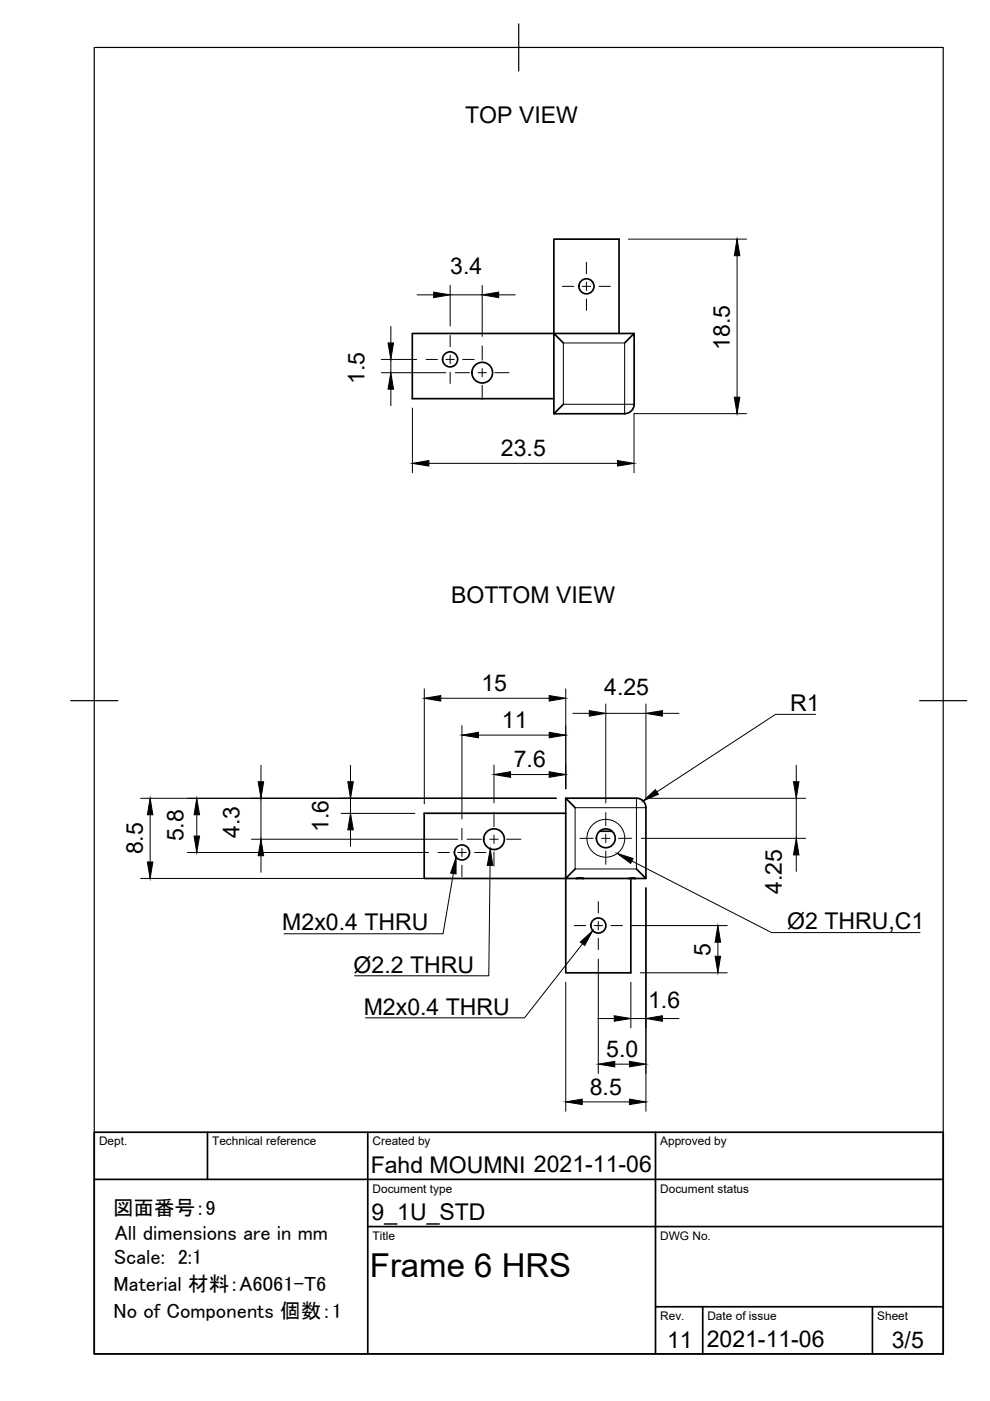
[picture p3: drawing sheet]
<svg xmlns="http://www.w3.org/2000/svg" width="210mm" height="297mm" viewBox="0 0 210 297" stroke-linecap="round" stroke-linejoin="round" font-family="sans-serif">
<!-- layer: Visible -->
<g fill="none" stroke="#000" stroke-width=".36">
<path d="M117.4 70.7h-30v13.8h30M117.4 70.7v-20h13.9v20M117.4 70.7h17.1M119.4 72.7l-2-2v17h15.1a2 2 0 0 0 2-2v-15l-2.1 2M119.4 85.7l-2 2M120 172.4h-30.1v13.9h30.1M120 169.2l1.9 2M127.1 176.2h2.7M136.9 171.2a2 2 0 0 0-2-2h-14.9v17.1M136.9 171.2v15.1M120 186.3v20h13.8v-20M121.9 184.2l-1.9 2.1h2.2"/>
<path d="M122.2 186.3h1.5zM122.9 186.2v.1M123.7 186.3h11h-.8M133.9 186.2l-.8 .1M134.9 184.2l2 2.1h-2.2"/>
<circle cx="95.4" cy="76.2" r="1.6"/>
<circle cx="102.2" cy="79" r="2.19"/>
<circle cx="124.3" cy="60.7" r="1.6"/>
<circle cx="104.7" cy="177.9" r="2.19"/>
<circle cx="128.5" cy="177.7" r="2"/>
<circle cx="97.9" cy="180.7" r="1.6"/>
<circle cx="126.9" cy="196.2" r="1.6"/>
</g>
<!-- layer: Visible Narrow -->
<g fill="none" stroke="#000" stroke-width=".21">
<path d="M119.4 72.7h13v13h-13zM134.5 85.7h-2.1v2M121.9 171.2h13v13h-13zM134.9 169.2v2h2"/>
<circle cx="128.4" cy="177.7" r="4"/>
</g>
<!-- layer: TitleBlock -->
<path d="M20 240.1h180v46.9h-180zM20 250h180M44 240.1v9.9M78 240.1v46.9M139 240.1v46.9M78 260.1h122M139 277.1h61M149 277.1v9.9M185 277.1v9.9" fill="none" stroke="#000" stroke-width=".36"/>
<!-- layer: Border -->
<path d="M20 10.1h180v276.9h-180zM110 5.1v10M15 148.6h10M195 148.6h10" fill="none" stroke="#000" stroke-width=".25"/>
<!-- layer: Center Lines -->
<g fill="none" stroke="#000" stroke-width=".21">
<path d="M124.3 55.6v2.4M124.3 59.8v1.8M90.3 76.2h2.5M94.6 76.2h1.7M95.4 71.1v2.4M95.4 75.3v1.8M95.4 78.9v2.4M96.5 79h3M98.1 76.2h2.4M101.3 79h1.8M102.2 73.3v3M102.2 78.1v1.8"/>
<path d="M104.9 79h3M119.2 60.7h2.5M123.4 60.7h1.8M124.3 63.4v2.4M127 60.7h2.4M102.2 81.7v3M97.9 175.6v2.5M97.9 179.9v1.7M99 177.9h3.1M103.8 177.9h1.8M104.7 172.2v3.1M104.7 177v1.8"/>
<path d="M107.4 177.9h3M123 177.7h2.8M127.6 177.7h1.7M128.4 172.3v2.8M128.4 176.9v1.8M131.1 177.7h2.8M92.9 180.7h2.4M97 180.7h1.8M97.9 183.4v2.5M100.6 180.7h2.4M104.7 180.6v3M121.8 196.2h2.4"/>
<path d="M126 196.2h1.7M126.9 191.1v2.5M126.9 195.4v1.8M126.9 198.9v2.4M128.4 180.4v2.8M129.5 196.2h2.5"/>
</g>
<!-- layer: Dimensions -->
<g fill="none" stroke="#000" stroke-width=".21">
<path d="M133.2 50.7h25.1M156.3 54.2v30M80.9 76.2h7.4M80.9 79h13.6M82.9 69.2v3.5M82.9 76.2v2.8M88.4 62.5h3.5M95.4 60.5v8.6M95.4 62.5h6.8M102.2 60.5v10.8M105.7 62.5h3.5M82.9 82.5v3.5"/>
<path d="M87.4 86.5v13.7M90.9 98.2h40M158.3 87.7h-23.9v12.5M90 146.1v24.3M93.5 148h22.9M97.9 153.8v19.9M101.5 155.9h14.9M120 146.1v21.1M121.5 151.2h3.4M128.4 149.3v21M128.4 151.2h8.5M136.9 149.3v20h33.9"/>
<path d="M140.4 151.2h3.6M29.8 169.3h88.1M31.8 172.7v10.1M41.7 172.7v4.6M53.3 177.9h43.7M55.3 162.2v3.5M55.3 169.3v8.6M72.3 172.5h15.6M74.3 162.2v3.5M74.3 169.3v3.2M74.3 175.9v3.6M104.7 162.2v8"/>
<path d="M108.2 164.2h8.2M136 177.7h34.8M168.8 162.2v3.5M168.8 169.3v8.4M29.8 186.3h88.1M39.7 180.7h51.1M55.3 181.4v3.5M133.9 196.2h20.3M136.9 188.2v47.4M152.2 199.8v2.9M168.8 181.3v3.4M120 208.2v27.4"/>
<path d="M126.7 215.9h3.5M126.9 203.4v24.2M133.8 208.2v9.7M133.8 215.9h3.1M135.7 206.3h18.5M140.4 215.9h3.6M123.4 233.6h10.1M130.3 225.6h3.2"/>
</g>
<g fill="#000" stroke="#000" stroke-width=".21">
<path d="M156.3 50.7l.6 3.5h-1.2zM82.3 72.7h1.1l-.5 3.5zM91.9 61.9l3.5 .6-3.5 .6zM102.2 62.5l3.5-.6v1.2zM82.9 79l.5 3.5h-1.1zM87.4 98.2l3.5-.6v1.2zM130.9 97.6l3.5 .6-3.5 .6zM155.7 84.2h1.2l-.6 3.5zM90 148l3.5-.5v1.1zM97.9 155.9l3.6-.6v1.1zM116.4 147.5l3.6 .5-3.6 .6zM116.4 155.3l3.6 .6-3.6 .5z"/>
<path d="M124.9 150.7l3.5 .5-3.5 .6zM136.9 151.2l3.5-.5v1.1zM31.8 169.3l.6 3.4h-1.2zM41.7 169.3l.6 3.4h-1.2zM41.1 177.3h1.2l-.6 3.4zM54.7 165.7h1.2l-.6 3.6zM73.7 165.7h1.2l-.6 3.6zM74.3 172.5l.6 3.4h-1.2zM104.7 164.2l3.5-.6v1.2zM116.4 163.6l3.6 .6-3.6 .6zM168.2 165.7h1.2l-.6 3.6zM31.2 182.8h1.2l-.6 3.5z"/>
<path d="M55.3 177.9l.6 3.5h-1.2zM152.2 196.2l.6 3.6h-1.2zM168.8 177.7l.6 3.6h-1.2zM130.2 215.4l3.6 .5-3.6 .6zM136.9 215.9l3.5-.5v1.1zM151.6 202.7h1.2l-.6 3.6zM120 233.6l3.4-.6v1.2zM126.9 225.6l3.4-.6v1.2zM133.5 233l3.4 .6-3.4 .6zM133.5 225l3.4 .6-3.4 .6z"/>
</g>
<!-- layer: Annotations -->
<path d="M136.4 169.8l2.6-2.4 .6 1zM96.7 181.8v3.5l-1.2-.2zM103.9 180l.6 3.5h-1.2zM123 199.7l2.7-2.4-1.7 3.2zM130.9 180.9l3.3 1.1-.5 1.1z" fill="#000" stroke="#000" stroke-width=".21"/>
<path d="M172.9 151.5h-8.5l-25.1 16.4M96.1 185.2l-2.2 12.8h-33.7M103.9 183.5l-.3 23.4h-28.4M134 182.5l29.6 15.2h31.5M123.5 200.1l-12.3 15.7h-33.7" fill="none" stroke="#000" stroke-width=".21"/>
<text font-size="7" x="78.4" y="270.6">Frame 6 HRS</text>
<g font-size="4.9">
<text x="98.6" y="26">TOP VIEW</text>
<text x="95.5" y="58">3.4</text>
<text x="154.7" y="74.1" transform="rotate(-90 154.7 74.1)">18.5</text>
<text x="77.3" y="81.5" transform="rotate(-90 77.3 81.5)">1.5</text>
<text x="106.2" y="96.7">23.5</text>
<text x="95.7" y="127.8">BOTTOM VIEW</text>
<text x="102.1" y="146.5">15</text>
<text x="128.1" y="147.4">4.25</text>
<text x="106.4" y="154.4">11</text>
<text x="167.6" y="150.8">R1</text>
<text x="108.9" y="162.7">7.6</text>
<text x="38.9" y="178.4" transform="rotate(-90 38.9 178.4)">5.8</text>
<text x="50.8" y="177.7" transform="rotate(-90 50.8 177.7)">4.3</text>
<text x="69.6" y="176.3" transform="rotate(-90 69.6 176.3)">1.6</text>
<text x="30.3" y="181.2" transform="rotate(-90 30.3 181.2)">8.5</text>
<text x="165.8" y="189.5" transform="rotate(-90 165.8 189.5)">4.25</text>
<text x="59.9" y="197.3">M2x0.4 THRU</text>
<text x="166.9" y="197">Ø2 THRU,C1</text>
<text x="150.6" y="202.6" transform="rotate(-90 150.6 202.6)">5</text>
<text x="75" y="206.2">Ø2.2 THRU</text>
<text x="77.1" y="215.1">M2x0.4 THRU</text>
<text x="137.4" y="213.7">1.6</text>
<text x="128.5" y="224.1">5.0</text>
<text x="125.1" y="232.1">8.5</text>
<text x="78.6" y="248.6">Fahd MOUMNI 2021-11-06</text>
<text x="78.8" y="258.6">9_1U_STD</text>
<text x="141.5" y="285.7">11</text>
<text x="149.8" y="285.6">2021-11-06</text>
<text x="189.1" y="285.8">3/5</text>
</g>
<g font-size="4.4">
<text x="24" y="257.7">図面番号：9</text>
<text x="24.3" y="262.8">All dimensions are in mm</text>
<text x="24.1" y="268">Scale: 2:1</text>
<text x="24.1" y="273.7">Material 材料：A6061-T6</text>
<text x="24.1" y="279.4">No of Components 個数：1</text>
</g>
<g font-size="2.5">
<text x="21" y="242.9">Dept.</text>
<text x="45" y="242.9">Technical reference</text>
<text x="79" y="242.9">Created by</text>
<text x="140" y="242.9">Approved by</text>
<text x="79" y="252.8">Document type</text>
<text x="140" y="252.8">Document status</text>
<text x="79" y="262.9">Title</text>
<text x="140" y="262.9">DWG No.</text>
<text x="140" y="279.9">Rev.</text>
<text x="150" y="279.9">Date of issue</text>
<text x="186" y="279.9">Sheet</text>
</g>
</svg>
